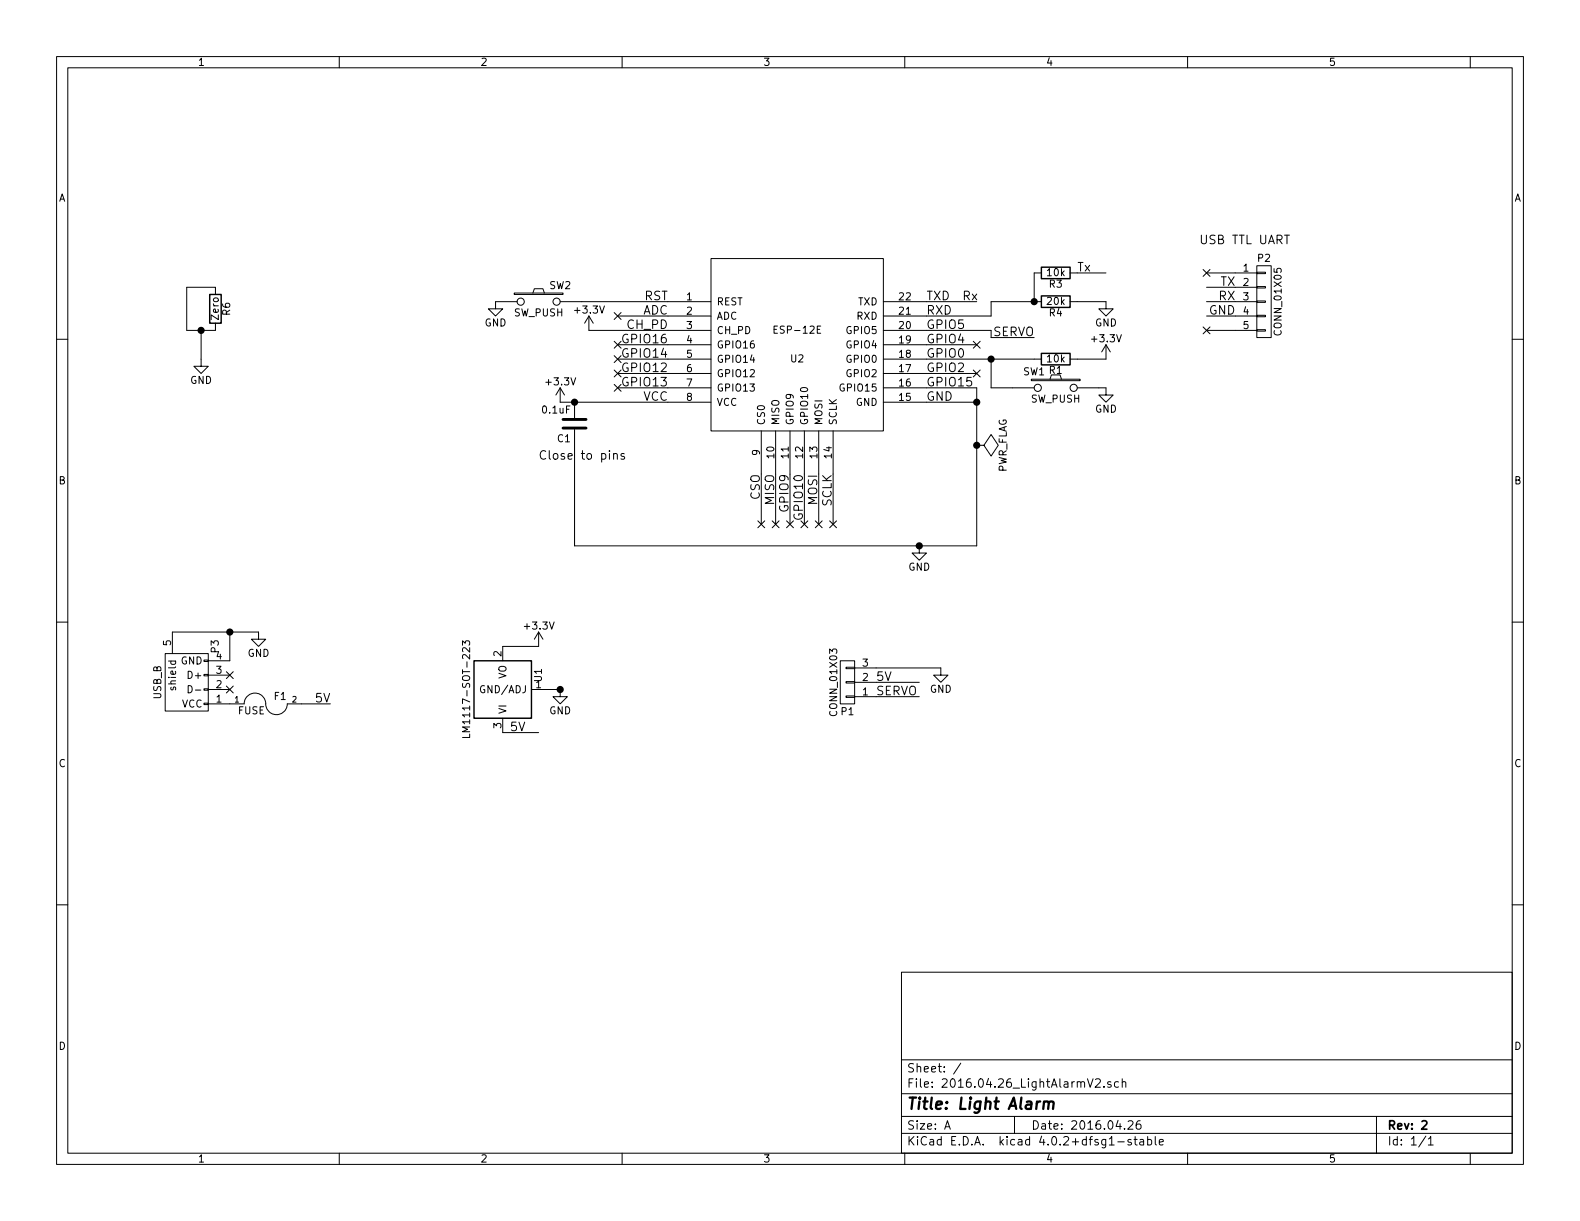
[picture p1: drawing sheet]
EESchema Schematic File Version 2
LIBS:74xgxx
LIBS:74xx
LIBS:ac-dc
LIBS:actel
LIBS:adc-dac
LIBS:Altera
LIBS:analog_devices
LIBS:analog_switches
LIBS:atmel
LIBS:audio
LIBS:brooktre
LIBS:cmos4000
LIBS:cmos_ieee
LIBS:conn
LIBS:contrib
LIBS:cypress
LIBS:dc-dc
LIBS:device
LIBS:digital-audio
LIBS:diode
LIBS:display
LIBS:dsp
LIBS:elec-unifil
LIBS:ESD_Protection
LIBS:ftdi
LIBS:gennum
LIBS:graphic
LIBS:hc11
LIBS:intel
LIBS:interface
LIBS:ir
LIBS:Lattice
LIBS:linear
LIBS:logo
LIBS:maxim
LIBS:memory
LIBS:microchip
LIBS:microchip_dspic33dsc
LIBS:microchip_pic10mcu
LIBS:microchip_pic12mcu
LIBS:microchip_pic16mcu
LIBS:microchip_pic18mcu
LIBS:microchip_pic32mcu
LIBS:microcontrollers
LIBS:motor_drivers
LIBS:motorola
LIBS:msp430
LIBS:nordicsemi
LIBS:nxp_armmcu
LIBS:onsemi
LIBS:opto
LIBS:Oscillators
LIBS:philips
LIBS:power
LIBS:powerint
LIBS:Power_Management
LIBS:pspice
LIBS:references
LIBS:regul
LIBS:relays
LIBS:rfcom
LIBS:sensors
LIBS:silabs
LIBS:siliconi
LIBS:stm8
LIBS:stm32
LIBS:supertex
LIBS:switches
LIBS:texas
LIBS:transf
LIBS:transistors
LIBS:ttl_ieee
LIBS:valves
LIBS:video
LIBS:Xicor
LIBS:xilinx
LIBS:Zilog
LIBS:2016.04.26_LightAlarmV2-cache
EELAYER 25 0
EELAYER END
$Descr A 11000 8500
encoding utf-8
Sheet 1 1
Title "Light Alarm"
Date "2016.04.26"
Rev "2"
Comp ""
Comment1 ""
Comment2 ""
Comment3 ""
Comment4 ""
$EndDescr
$Comp
L +3.3V #PWR01
U 1 1
P 7700 2500
F 0 "#PWR01" H 7700 2350 50  0001 C CNN
F 1 "+3.3V" H 7700 2640 50  0000 C CNN
F 2 "" H 7700 2500 50  0000 C CNN
F 3 "" H 7700 2500 50  0000 C CNN
	1    7700 2500
	-1   0    0    -1  
$EndComp
$Comp
L GND #PWR02
U 1 1
P 7700 2700
F 0 "#PWR02" H 7700 2450 50  0001 C CNN
F 1 "GND" H 7700 2550 50  0000 C CNN
F 2 "" H 7700 2700 50  0000 C CNN
F 3 "" H 7700 2700 50  0000 C CNN
	1    7700 2700
	-1   0    0    -1  
$EndComp
$Comp
L SW_PUSH SW1
U 1 1
P 7350 2700
F 0 "SW1" H 7500 2810 50  0000 C CNN
F 1 "SW_PUSH" H 7350 2620 50  0000 C CNN
F 2 "Buttons_Switches_SMD:SW_SPST_EVPBF" H 7350 2700 50  0001 C CNN
F 3 "" H 7350 2700 50  0000 C CNN
	1    7350 2700
	-1   0    0    -1  
$EndComp
$Comp
L R R1
U 1 1
P 7350 2500
F 0 "R1" V 7430 2500 50  0000 C CNN
F 1 "10k" V 7350 2500 50  0000 C CNN
F 2 "Resistors_SMD:R_0805_HandSoldering" V 7280 2500 50  0001 C CNN
F 3 "" H 7350 2500 50  0000 C CNN
	1    7350 2500
	0    -1   1    0   
$EndComp
$Comp
L FUSE F1
U 1 1
P 1850 4900
F 0 "F1" H 1950 4950 50  0000 C CNN
F 1 "FUSE" H 1750 4850 50  0000 C CNN
F 2 "Resistors_SMD:R_1812_HandSoldering" H 1850 4900 50  0001 C CNN
F 3 "" H 1850 4900 50  0000 C CNN
	1    1850 4900
	1    0    0    -1  
$EndComp
$Comp
L CONN_01X05 P2
U 1 1
P 8800 2100
F 0 "P2" H 8800 2400 50  0000 C CNN
F 1 "CONN_01X05" V 8900 2100 50  0000 C CNN
F 2 "Pin_Headers:Pin_Header_Angled_1x05" H 8800 2100 50  0001 C CNN
F 3 "" H 8800 2100 50  0000 C CNN
	1    8800 2100
	1    0    0    -1  
$EndComp
$Comp
L R R4
U 1 1
P 7350 2100
F 0 "R4" V 7430 2100 50  0000 C CNN
F 1 "20k" V 7350 2100 50  0000 C CNN
F 2 "Resistors_SMD:R_0805_HandSoldering" V 7280 2100 50  0001 C CNN
F 3 "" H 7350 2100 50  0000 C CNN
	1    7350 2100
	0    1    1    0   
$EndComp
$Comp
L R R3
U 1 1
P 7350 1900
F 0 "R3" V 7430 1900 50  0000 C CNN
F 1 "10k" V 7350 1900 50  0000 C CNN
F 2 "Resistors_SMD:R_0805_HandSoldering" V 7280 1900 50  0001 C CNN
F 3 "" H 7350 1900 50  0000 C CNN
	1    7350 1900
	0    1    1    0   
$EndComp
$Comp
L GND #PWR03
U 1 1
P 7700 2100
F 0 "#PWR03" H 7700 1850 50  0001 C CNN
F 1 "GND" H 7700 1950 50  0000 C CNN
F 2 "" H 7700 2100 50  0000 C CNN
F 3 "" H 7700 2100 50  0000 C CNN
	1    7700 2100
	1    0    0    -1  
$EndComp
Text Notes 8350 1700 0    60   ~ 0
USB TTL UART
$Comp
L CONN_01X03 P1
U 1 1
P 5900 4750
F 0 "P1" H 5900 4950 50  0000 C CNN
F 1 "CONN_01X03" V 6000 4750 50  0000 C CNN
F 2 "Pin_Headers:Pin_Header_Angled_1x03" H 5900 4750 50  0001 C CNN
F 3 "" H 5900 4750 50  0000 C CNN
	1    5900 4750
	-1   0    0    1   
$EndComp
$Comp
L GND #PWR04
U 1 1
P 3450 2100
F 0 "#PWR04" H 3450 1850 50  0001 C CNN
F 1 "GND" H 3450 1950 50  0000 C CNN
F 2 "" H 3450 2100 50  0000 C CNN
F 3 "" H 3450 2100 50  0000 C CNN
	1    3450 2100
	1    0    0    -1  
$EndComp
$Comp
L +3.3V #PWR05
U 1 1
P 3900 2800
F 0 "#PWR05" H 3900 2650 50  0001 C CNN
F 1 "+3.3V" H 3900 2940 50  0000 C CNN
F 2 "" H 3900 2800 50  0000 C CNN
F 3 "" H 3900 2800 50  0000 C CNN
	1    3900 2800
	1    0    0    -1  
$EndComp
$Comp
L GND #PWR06
U 1 1
P 6400 3800
F 0 "#PWR06" H 6400 3550 50  0001 C CNN
F 1 "GND" H 6400 3650 50  0000 C CNN
F 2 "" H 6400 3800 50  0000 C CNN
F 3 "" H 6400 3800 50  0000 C CNN
	1    6400 3800
	1    0    0    -1  
$EndComp
$Comp
L SW_PUSH SW2
U 1 1
P 3750 2100
F 0 "SW2" H 3900 2210 50  0000 C CNN
F 1 "SW_PUSH" H 3750 2020 50  0000 C CNN
F 2 "Buttons_Switches_SMD:SW_SPST_EVPBF" H 3750 2100 50  0001 C CNN
F 3 "" H 3750 2100 50  0000 C CNN
	1    3750 2100
	1    0    0    -1  
$EndComp
$Comp
L GND #PWR07
U 1 1
P 6550 4650
F 0 "#PWR07" H 6550 4400 50  0001 C CNN
F 1 "GND" H 6550 4500 50  0000 C CNN
F 2 "" H 6550 4650 50  0000 C CNN
F 3 "" H 6550 4650 50  0000 C CNN
	1    6550 4650
	1    0    0    -1  
$EndComp
$Comp
L GND #PWR08
U 1 1
P 1800 4400
F 0 "#PWR08" H 1800 4150 50  0001 C CNN
F 1 "GND" H 1800 4250 50  0000 C CNN
F 2 "" H 1800 4400 50  0000 C CNN
F 3 "" H 1800 4400 50  0000 C CNN
	1    1800 4400
	1    0    0    -1  
$EndComp
$Comp
L GND #PWR09
U 1 1
P 3900 4800
F 0 "#PWR09" H 3900 4550 50  0001 C CNN
F 1 "GND" H 3900 4650 50  0000 C CNN
F 2 "" H 3900 4800 50  0000 C CNN
F 3 "" H 3900 4800 50  0000 C CNN
	1    3900 4800
	1    0    0    -1  
$EndComp
Text Label 4650 2100 2    60   ~ 0
RST
Text Label 4650 2200 2    60   ~ 0
ADC
Text Label 4650 2300 2    60   ~ 0
CH_PD
Text Label 4650 2400 2    60   ~ 0
GPIO16
Text Label 4650 2500 2    60   ~ 0
GPIO14
Text Label 4650 2600 2    60   ~ 0
GPIO12
Text Label 4650 2700 2    60   ~ 0
GPIO13
Text Label 4650 2800 2    60   ~ 0
VCC
NoConn ~ 4300 2200
NoConn ~ 4300 2400
NoConn ~ 4300 2500
NoConn ~ 4300 2600
NoConn ~ 4300 2700
Text Label 5300 3300 3    60   ~ 0
CSO
Text Label 5400 3300 3    60   ~ 0
MISO
Text Label 5500 3300 3    60   ~ 0
GPIO9
Text Label 5600 3300 3    60   ~ 0
GPIO10
Text Label 5800 3300 3    60   ~ 0
SCLK
Text Label 5700 3300 3    60   ~ 0
MOSI
$Comp
L ESP-12E U2
U 1 1
P 5550 2400
F 0 "U2" H 5550 2300 50  0000 C CNN
F 1 "ESP-12E" H 5550 2500 50  0000 C CNN
F 2 "ESP8266:ESP-12E" H 5550 2400 50  0001 C CNN
F 3 "" H 5550 2400 50  0001 C CNN
	1    5550 2400
	1    0    0    -1  
$EndComp
NoConn ~ 5300 3650
NoConn ~ 5400 3650
NoConn ~ 5500 3650
NoConn ~ 5600 3650
NoConn ~ 5700 3650
NoConn ~ 5800 3650
Text Label 6450 2100 0    60   ~ 0
TXD
Text Label 6450 2200 0    60   ~ 0
RXD
Text Label 6450 2300 0    60   ~ 0
GPIO5
Text Label 6450 2400 0    60   ~ 0
GPIO4
Text Label 6450 2500 0    60   ~ 0
GPIO0
Text Label 6450 2600 0    60   ~ 0
GPIO2
Text Label 6450 2700 0    60   ~ 0
GPIO15
Text Label 6450 2800 0    60   ~ 0
GND
Text Label 7200 2350 2    60   ~ 0
SERVO
NoConn ~ 6800 2600
NoConn ~ 6800 2400
Text Label 7500 1900 0    60   ~ 0
Tx
Text Label 6700 2100 0    60   ~ 0
Rx
Text Label 6100 4850 0    60   ~ 0
SERVO
$Comp
L +3.3V #PWR010
U 1 1
P 3750 4500
F 0 "#PWR010" H 3750 4350 50  0001 C CNN
F 1 "+3.3V" H 3750 4640 50  0000 C CNN
F 2 "" H 3750 4500 50  0000 C CNN
F 3 "" H 3750 4500 50  0000 C CNN
	1    3750 4500
	1    0    0    -1  
$EndComp
Text Label 2300 4900 2    60   ~ 0
5V
Text Label 6100 4750 0    60   ~ 0
5V
Text Label 3550 5100 0    60   ~ 0
5V
Text Label 8600 2000 2    60   ~ 0
TX
Text Label 8600 2100 2    60   ~ 0
RX
Text Label 8600 2200 2    60   ~ 0
GND
NoConn ~ 8400 2300
NoConn ~ 8400 1900
$Comp
L PWR_FLAG #FLG011
U 1 1
P 6800 3100
F 0 "#FLG011" H 6800 3195 50  0001 C CNN
F 1 "PWR_FLAG" H 6800 3280 50  0000 C CNN
F 2 "" H 6800 3100 50  0000 C CNN
F 3 "" H 6800 3100 50  0000 C CNN
	1    6800 3100
	0    1    1    0   
$EndComp
$Comp
L GND #PWR012
U 1 1
P 1400 2500
F 0 "#PWR012" H 1400 2250 50  0001 C CNN
F 1 "GND" H 1400 2350 50  0000 C CNN
F 2 "" H 1400 2500 50  0000 C CNN
F 3 "" H 1400 2500 50  0000 C CNN
	1    1400 2500
	1    0    0    -1  
$EndComp
$Comp
L R R6
U 1 1
P 1500 2150
F 0 "R6" V 1580 2150 50  0000 C CNN
F 1 "Zero" V 1500 2150 50  0000 C CNN
F 2 "Resistors_SMD:R_1206_HandSoldering" V 1430 2150 50  0001 C CNN
F 3 "" H 1500 2150 50  0000 C CNN
	1    1500 2150
	1    0    0    -1  
$EndComp
$Comp
L USB_B P3
U 1 1
P 1300 4700
F 0 "P3" H 1500 4500 50  0000 C CNN
F 1 "USB_B" H 1250 4900 50  0000 C CNN
F 2 "Connect:USB_Mini-B" V 1250 4600 50  0001 C CNN
F 3 "" V 1250 4600 50  0000 C CNN
	1    1300 4700
	0    -1   -1   0   
$EndComp
NoConn ~ 1600 4700
NoConn ~ 1600 4800
$Comp
L LM1117-SOT-223 U1
U 1 1
P 3500 4800
F 0 "U1" H 3600 4550 50  0000 C CNN
F 1 "LM1117-SOT-223" H 3500 5050 50  0000 C CNN
F 2 "TO_SOT_Packages_SMD:SOT-223" H 3500 4800 50  0001 C CNN
F 3 "" H 3500 4800 50  0000 C CNN
	1    3500 4800
	0    -1   -1   0   
$EndComp
$Comp
L +3.3V #PWR013
U 1 1
P 4100 2300
F 0 "#PWR013" H 4100 2150 50  0001 C CNN
F 1 "+3.3V" H 4100 2440 50  0000 C CNN
F 2 "" H 4100 2300 50  0000 C CNN
F 3 "" H 4100 2300 50  0000 C CNN
	1    4100 2300
	1    0    0    -1  
$EndComp
Wire Wire Line
	8600 1900 8400 1900
Wire Wire Line
	8600 2200 8400 2200
Wire Wire Line
	8600 2300 8400 2300
Wire Wire Line
	6400 4750 6100 4750
Wire Wire Line
	3500 4500 3750 4500
Connection ~ 4000 2800
Wire Wire Line
	6800 3800 6800 2700
Wire Wire Line
	6100 4850 6400 4850
Wire Wire Line
	7500 1900 7700 1900
Connection ~ 7200 2100
Wire Wire Line
	6900 2350 7200 2350
Wire Wire Line
	6900 2300 6900 2350
Wire Wire Line
	6900 2300 6450 2300
Wire Wire Line
	6450 2400 6800 2400
Wire Wire Line
	6450 2600 6800 2600
Wire Wire Line
	6800 2700 6450 2700
Wire Wire Line
	6800 2800 6450 2800
Wire Wire Line
	5800 3650 5800 3300
Wire Wire Line
	5700 3300 5700 3650
Wire Wire Line
	5600 3650 5600 3300
Wire Wire Line
	5500 3300 5500 3650
Wire Wire Line
	5400 3300 5400 3650
Wire Wire Line
	5300 3650 5300 3300
Wire Wire Line
	4300 2700 4650 2700
Wire Wire Line
	4650 2600 4300 2600
Wire Wire Line
	4650 2500 4300 2500
Wire Wire Line
	4650 2400 4300 2400
Wire Wire Line
	4650 2200 4300 2200
Wire Wire Line
	6100 4650 6550 4650
Wire Wire Line
	8400 2100 8600 2100
Wire Wire Line
	8600 2000 8400 2000
Wire Wire Line
	6450 2500 7200 2500
Connection ~ 1600 4400
Wire Wire Line
	1600 4600 1600 4400
Wire Wire Line
	1200 4400 1800 4400
Wire Wire Line
	7500 2100 7700 2100
Wire Wire Line
	6450 2100 6800 2100
Connection ~ 6900 2500
Wire Wire Line
	7700 2700 7650 2700
Wire Wire Line
	7700 2500 7500 2500
Wire Wire Line
	1400 2500 1400 2300
Wire Wire Line
	1300 2300 1500 2300
Wire Wire Line
	1300 2000 1500 2000
Wire Wire Line
	1300 2000 1300 2300
Connection ~ 1400 2300
Connection ~ 3900 4800
Wire Wire Line
	2100 4900 2300 4900
Connection ~ 6800 2800
Wire Wire Line
	3900 2800 4650 2800
Wire Wire Line
	4650 2300 4100 2300
Wire Wire Line
	7200 2100 7200 1900
Wire Wire Line
	6450 2200 6900 2200
Wire Wire Line
	6900 2200 6900 2100
Wire Wire Line
	6900 2100 7200 2100
Wire Wire Line
	6900 2500 6900 2700
Wire Wire Line
	6900 2700 7050 2700
Wire Wire Line
	4650 2100 4050 2100
Connection ~ 6800 3100
Connection ~ 6400 3800
Wire Wire Line
	4000 3800 6800 3800
Text Notes 3750 3200 0    60   ~ 0
Close to pins
Wire Wire Line
	4000 3800 4000 3100
$Comp
L C C1
U 1 1
P 4000 2950
F 0 "C1" H 4025 3050 50  0000 L CNN
F 1 "0.1uF" H 4025 2850 50  0000 L CNN
F 2 "Resistors_SMD:R_0805_HandSoldering" H 4038 2800 50  0001 C CNN
F 3 "" H 4000 2950 50  0000 C CNN
	1    4000 2950
	-1   0    0    1   
$EndComp
Wire Wire Line
	3800 4800 3900 4800
Wire Wire Line
	3500 5100 3750 5100
$EndSCHEMATC
